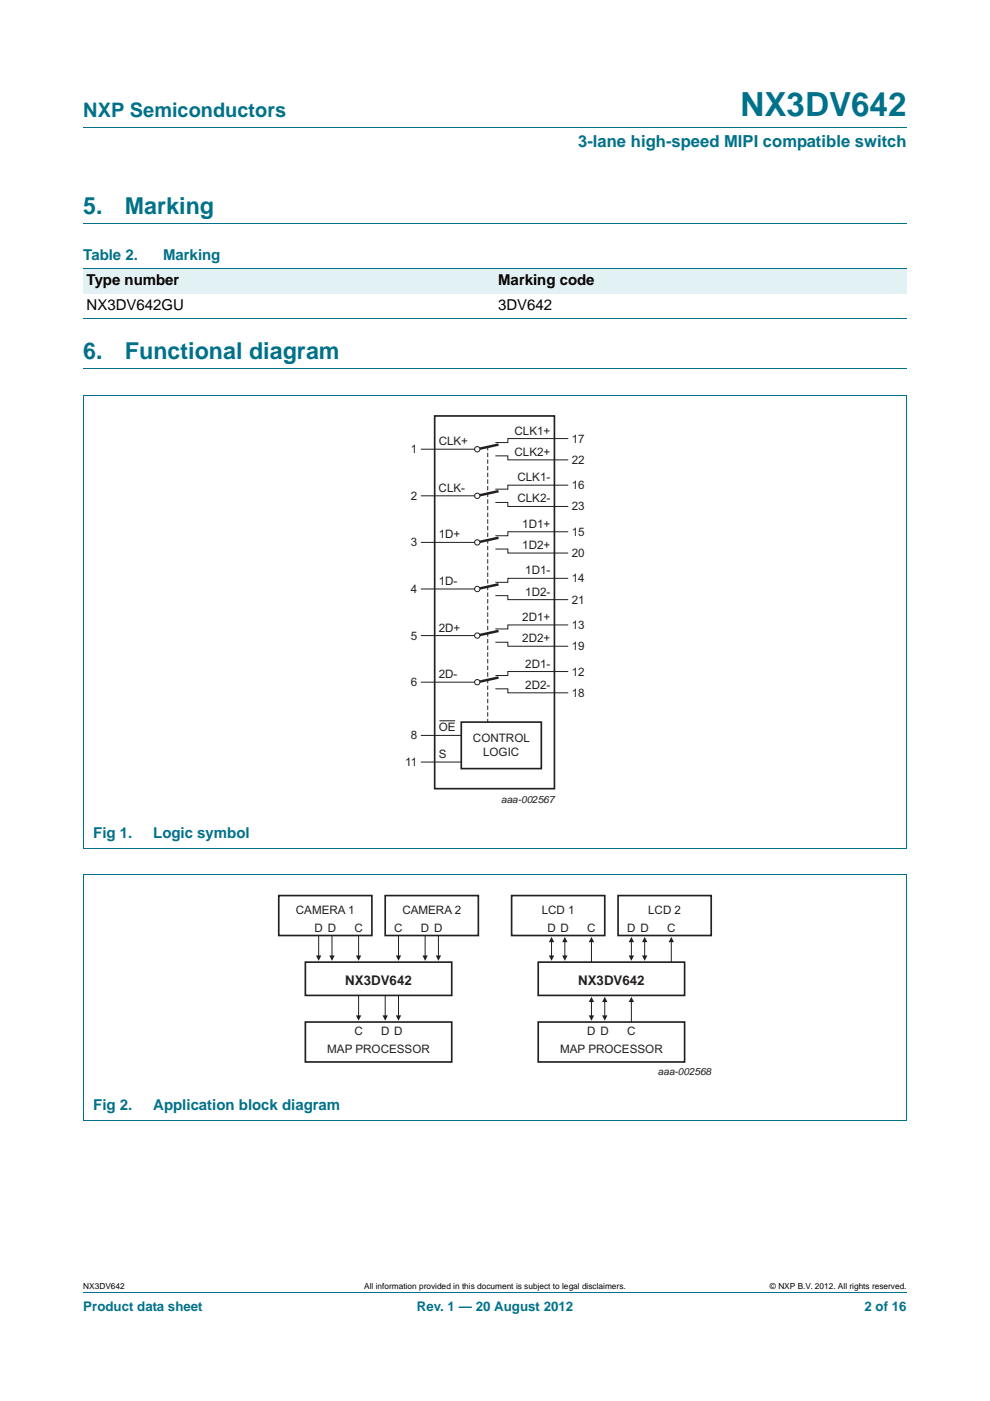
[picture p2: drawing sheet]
<svg xmlns="http://www.w3.org/2000/svg" width="210mm" height="297mm" viewBox="0 0 210 297" stroke-linecap="round" stroke-linejoin="round" font-family="sans-serif">
<path d="M17.7 27h174.6M17.7 47.4h174.6M17.7 78.1h174.6M17.7 273.9h174.6" fill="none" stroke="#00718a" stroke-width=".21"/>
<g fill="#e2f1f4">
<path d="M17.7 57h87.3v5.3h-87.3z"/>
<path d="M105 57h87.3v5.3h-87.3z"/>
</g>
<path d="M17.7 57h174.6M17.7 67.5h174.6M17.6 83.8h174.7M17.7 83.8v96h174.6v-96" fill="none" stroke="#00718a" stroke-width=".21"/>
<path d="M105.7 94.3l-4.5 .9" fill="none" stroke="#231f20" stroke-width=".53"/>
<circle cx="101.2" cy="95.2" r=".56" fill="#fff"/>
<g fill="none" stroke="#231f20" stroke-width=".21">
<path d="M89.4 95.2h11.3M105.2 96.7h2.5v.8h12.7M120.4 93h-12.7v.8h-2.5"/>
<circle cx="101.2" cy="95.2" r=".56"/>
</g>
<path d="M105.7 104.1l-4.5 1" fill="none" stroke="#231f20" stroke-width=".53"/>
<circle cx="101.2" cy="105.1" r=".56" fill="#fff"/>
<g fill="none" stroke="#231f20" stroke-width=".21">
<path d="M89.4 105.1h11.3M105.2 106.5h2.5v.9h12.7M120.4 102.9h-12.7v.8h-2.5"/>
<circle cx="101.2" cy="105.1" r=".56"/>
</g>
<path d="M105.7 114l-4.5 1" fill="none" stroke="#231f20" stroke-width=".53"/>
<circle cx="101.2" cy="115" r=".56" fill="#fff"/>
<g fill="none" stroke="#231f20" stroke-width=".21">
<path d="M89.4 115h11.3M105.2 116.4h2.5v.9h12.7M120.4 112.7h-12.7v.9h-2.5"/>
<circle cx="101.2" cy="115" r=".56"/>
</g>
<path d="M105.7 123.9l-4.5 1" fill="none" stroke="#231f20" stroke-width=".53"/>
<circle cx="101.2" cy="124.9" r=".56" fill="#fff"/>
<g fill="none" stroke="#231f20" stroke-width=".21">
<path d="M89.4 124.9h11.3M105.2 126.3h2.5v.8h12.7M120.4 122.6h-12.7v.9h-2.5"/>
<circle cx="101.2" cy="124.9" r=".56"/>
</g>
<path d="M105.7 133.8l-4.5 1" fill="none" stroke="#231f20" stroke-width=".53"/>
<circle cx="101.2" cy="134.8" r=".56" fill="#fff"/>
<g fill="none" stroke="#231f20" stroke-width=".21">
<path d="M89.4 134.8h11.3M105.2 136.2h2.5v.8h12.7M120.4 132.5h-12.7v.8h-2.5"/>
<circle cx="101.2" cy="134.8" r=".56"/>
</g>
<path d="M105.7 143.6l-4.5 1" fill="none" stroke="#231f20" stroke-width=".53"/>
<circle cx="101.2" cy="144.6" r=".56" fill="#fff"/>
<g fill="none" stroke="#231f20" stroke-width=".21">
<path d="M89.4 155.9h8.4M89.4 144.6h11.3M93.3 152.8h3.1M105.2 146h2.5v.9h12.7M120.4 142.4h-12.7v.8h-2.5M89.4 161.6h8.4"/>
<circle cx="101.2" cy="144.6" r=".56"/>
</g>
<path d="M103.4 94.7v58.4" fill="none" stroke="#231f20" stroke-width=".21" stroke-dasharray=".7 .7"/>
<path d="M92.2 88.2h25.4v79h-25.4zM97.8 153.1h17v9.9h-17z" fill="none" stroke="#231f20" stroke-width=".35"/>
<path d="M17.6 237.5h174.7M17.7 237.4v-51.9h174.6v51.9" fill="none" stroke="#00718a" stroke-width=".21"/>
<g fill="#231f20">
<path d="M128.3 211.3l.5 1.2h-1.1z"/>
<path d="M127.7 215.3h1.1l-.5 1.1z"/>
</g>
<path d="M128.3 212.2v3.6" fill="none" stroke="#231f20" stroke-width=".21"/>
<g fill="#231f20">
<path d="M125.4 211.3l.6 1.2h-1.1z"/>
<path d="M124.9 215.3h1.1l-.6 1.1z"/>
</g>
<path d="M125.4 212.2v3.6" fill="none" stroke="#231f20" stroke-width=".21"/>
<path d="M133.9 211.3l.6 1.2h-1.1z" fill="#231f20"/>
<path d="M133.9 212.2v4.5" fill="none" stroke="#231f20" stroke-width=".21"/>
<path d="M108.5 189.9h19.8v8.4h-19.8zM131.1 189.9h19.7v8.4h-19.7zM114.2 216.7h31v8.5h-31zM114.2 204h31v7h-31z" fill="none" stroke="#231f20" stroke-width=".35"/>
<g fill="#231f20">
<path d="M136.7 198.6l.6 1.2h-1.1z"/>
<path d="M136.2 202.6h1.1l-.6 1.1z"/>
</g>
<path d="M136.7 199.5v3.6" fill="none" stroke="#231f20" stroke-width=".21"/>
<g fill="#231f20">
<path d="M133.9 198.6l.6 1.2h-1.1z"/>
<path d="M133.4 202.6h1.1l-.6 1.1z"/>
</g>
<path d="M133.9 199.5v3.6" fill="none" stroke="#231f20" stroke-width=".21"/>
<g fill="#231f20">
<path d="M119.8 198.6l.6 1.2h-1.2z"/>
<path d="M119.2 202.6h1.2l-.6 1.1z"/>
</g>
<path d="M119.8 199.5v3.6" fill="none" stroke="#231f20" stroke-width=".21"/>
<g fill="#231f20">
<path d="M117 198.6l.5 1.2h-1.1z"/>
<path d="M116.4 202.6h1.1l-.5 1.1z"/>
</g>
<path d="M117 199.5v3.6" fill="none" stroke="#231f20" stroke-width=".21"/>
<path d="M142.4 198.6l.5 1.2h-1.1z" fill="#231f20"/>
<path d="M142.4 199.5v4.5" fill="none" stroke="#231f20" stroke-width=".21"/>
<path d="M125.4 198.6l.6 1.2h-1.1z" fill="#231f20"/>
<path d="M125.4 199.5v4.5" fill="none" stroke="#231f20" stroke-width=".21"/>
<g fill="#231f20">
<path d="M81.1 215.3h1.2l-.6 1.1z"/>
<path d="M84 215.3h1.1l-.6 1.1z"/>
</g>
<path d="M81.7 211v4.8" fill="none" stroke="#231f20" stroke-width=".21"/>
<path d="M75.5 215.3h1.1l-.5 1.1z" fill="#231f20"/>
<path d="M76.1 211v4.8M84.5 211v4.6" fill="none" stroke="#231f20" stroke-width=".21"/>
<path d="M59.1 189.9h19.8v8.4h-19.8zM81.7 189.9h19.8v8.4h-19.8zM64.8 216.7h31v8.5h-31zM64.8 204h31v7h-31z" fill="none" stroke="#231f20" stroke-width=".35"/>
<g fill="#231f20">
<path d="M89.6 202.6h1.1l-.5 1.1z"/>
<path d="M92.4 202.6h1.2l-.6 1.1z"/>
</g>
<path d="M90.2 198.3v4.8" fill="none" stroke="#231f20" stroke-width=".21"/>
<path d="M84 202.6h1.1l-.6 1.1z" fill="#231f20"/>
<path d="M84.5 198.3v4.8" fill="none" stroke="#231f20" stroke-width=".21"/>
<path d="M69.8 202.6h1.2l-.6 1.1z" fill="#231f20"/>
<path d="M70.4 198.3v4.8" fill="none" stroke="#231f20" stroke-width=".21"/>
<path d="M67 202.6h1.2l-.6 1.1z" fill="#231f20"/>
<path d="M67.6 198.3v4.8M93 198.3v4.6" fill="none" stroke="#231f20" stroke-width=".21"/>
<path d="M75.5 202.6h1.1l-.5 1.1z" fill="#231f20"/>
<path d="M76.1 198.3v4.6" fill="none" stroke="#231f20" stroke-width=".21"/>
<text font-size="7" fill="#00718a" x="157" y="24.6">NX3DV642</text>
<g font-size="4.9" fill="#00718a">
<text x="17.7" y="45.4">5.</text>
<text x="26.5" y="45.4">Marking</text>
<text x="17.7" y="76.1">6.</text>
<text x="26.5" y="76.1">Functional diagram</text>
</g>
<text font-size="4.2" fill="#00718a" x="17.7" y="24.9">NXP Semiconductors</text>
<text font-size="3.5" fill="#00718a" x="122.6" y="31.1">3-lane high-speed MIPI compatible switch</text>
<g font-size="3.2" fill="#00718a">
<text x="17.7" y="55.2">Table 2.</text>
<text x="34.6" y="55.2">Marking</text>
<text x="19.8" y="177.7">Fig 1.</text>
<text x="32.5" y="177.7">Logic symbol</text>
<text x="19.8" y="235.4">Fig 2.</text>
<text x="32.5" y="235.4">Application block diagram</text>
</g>
<g font-size="3.2">
<text x="18.4" y="65.8">NX3DV642GU</text>
<text x="18.4" y="60.5">Type number</text>
<text x="105.7" y="65.8">3DV642</text>
<text x="105.7" y="60.5">Marking code</text>
</g>
<g font-size="2.8" fill="#231f20">
<text x="73.2" y="208.8">NX3DV642</text>
<text x="122.6" y="208.8">NX3DV642</text>
</g>
<g font-size="2.8" fill="#00718a">
<text x="17.7" y="277.9">Product data sheet</text>
<text x="88.4" y="277.9">Rev. 1 — 20 August 2012</text>
<text x="183.4" y="277.9">2 of 16</text>
</g>
<g font-size="2.5" fill="#231f20">
<text x="93" y="94.4">CLK+</text>
<text x="109.1" y="92.1">CLK1+</text>
<text x="121.3" y="93.8">17</text>
<text x="87.2" y="96.1">1</text>
<text x="109.1" y="96.7">CLK2+</text>
<text x="121.3" y="98.3">22</text>
<text x="87.2" y="106">2</text>
<text x="93" y="104.3">CLK-</text>
<text x="109.7" y="102">CLK1-</text>
<text x="109.7" y="106.5">CLK2-</text>
<text x="121.3" y="103.7">16</text>
<text x="110.8" y="111.9">1D1+</text>
<text x="121.3" y="108.2">23</text>
<text x="121.3" y="113.6">15</text>
<text x="87.2" y="115.8">3</text>
<text x="93" y="114.2">1D+</text>
<text x="110.8" y="116.4">1D2+</text>
<text x="121.3" y="118.1">20</text>
<text x="87.2" y="125.7">4</text>
<text x="93" y="124">1D-</text>
<text x="111.4" y="121.8">1D1-</text>
<text x="121.3" y="123.5">14</text>
<text x="110.8" y="131.7">2D1+</text>
<text x="111.4" y="126.3">1D2-</text>
<text x="121.3" y="128">21</text>
<text x="87.2" y="135.6">5</text>
<text x="93" y="133.9">2D+</text>
<text x="110.8" y="136.2">2D2+</text>
<text x="121.3" y="133.3">13</text>
<text x="121.3" y="137.9">19</text>
<text x="93" y="143.8">2D-</text>
<text x="111.4" y="141.5">2D1-</text>
<text x="121.3" y="143.2">12</text>
<text x="87.2" y="145.5">6</text>
<text x="111.4" y="146">2D2-</text>
<text x="121.3" y="147.7">18</text>
<text x="93" y="155.1">OE</text>
<text x="87.2" y="156.8">8</text>
<text x="93" y="160.7">S</text>
<text x="100.3" y="157.3">CONTROL</text>
<text x="102.5" y="160.3">LOGIC</text>
<text x="86" y="162.4">11</text>
<text x="62.8" y="193.8">CAMERA 1</text>
<text x="66.7" y="197.5">D D</text>
<text x="75.2" y="197.5">C</text>
<text x="83.6" y="197.5">C</text>
<text x="85.3" y="193.8">CAMERA 2</text>
<text x="89.3" y="197.5">D D</text>
<text x="114.9" y="193.8">LCD 1</text>
<text x="116.1" y="197.5">D D</text>
<text x="124.6" y="197.5">C</text>
<text x="133" y="197.5">D D</text>
<text x="137.5" y="193.8">LCD 2</text>
<text x="141.5" y="197.5">C</text>
<text x="75.2" y="219.5">C</text>
<text x="80.8" y="219.5">D D</text>
<text x="124.6" y="219.5">D D</text>
<text x="133" y="219.5">C</text>
<text x="69.4" y="223.2">MAP PROCESSOR</text>
<text x="118.8" y="223.2">MAP PROCESSOR</text>
</g>
<g font-size="2.1" fill="#231f20">
<text x="106.3" y="170.3">aaa-002567</text>
<text x="139.5" y="228">aaa-002568</text>
</g>
<g font-size="1.8">
<text x="17.7" y="273.3">NX3DV642</text>
<text x="77.2" y="273.3">All information provided in this document is subject to legal disclaimers.</text>
<text x="163.3" y="273.3">© NXP B.V. 2012. All rights reserved.</text>
</g>
</svg>
